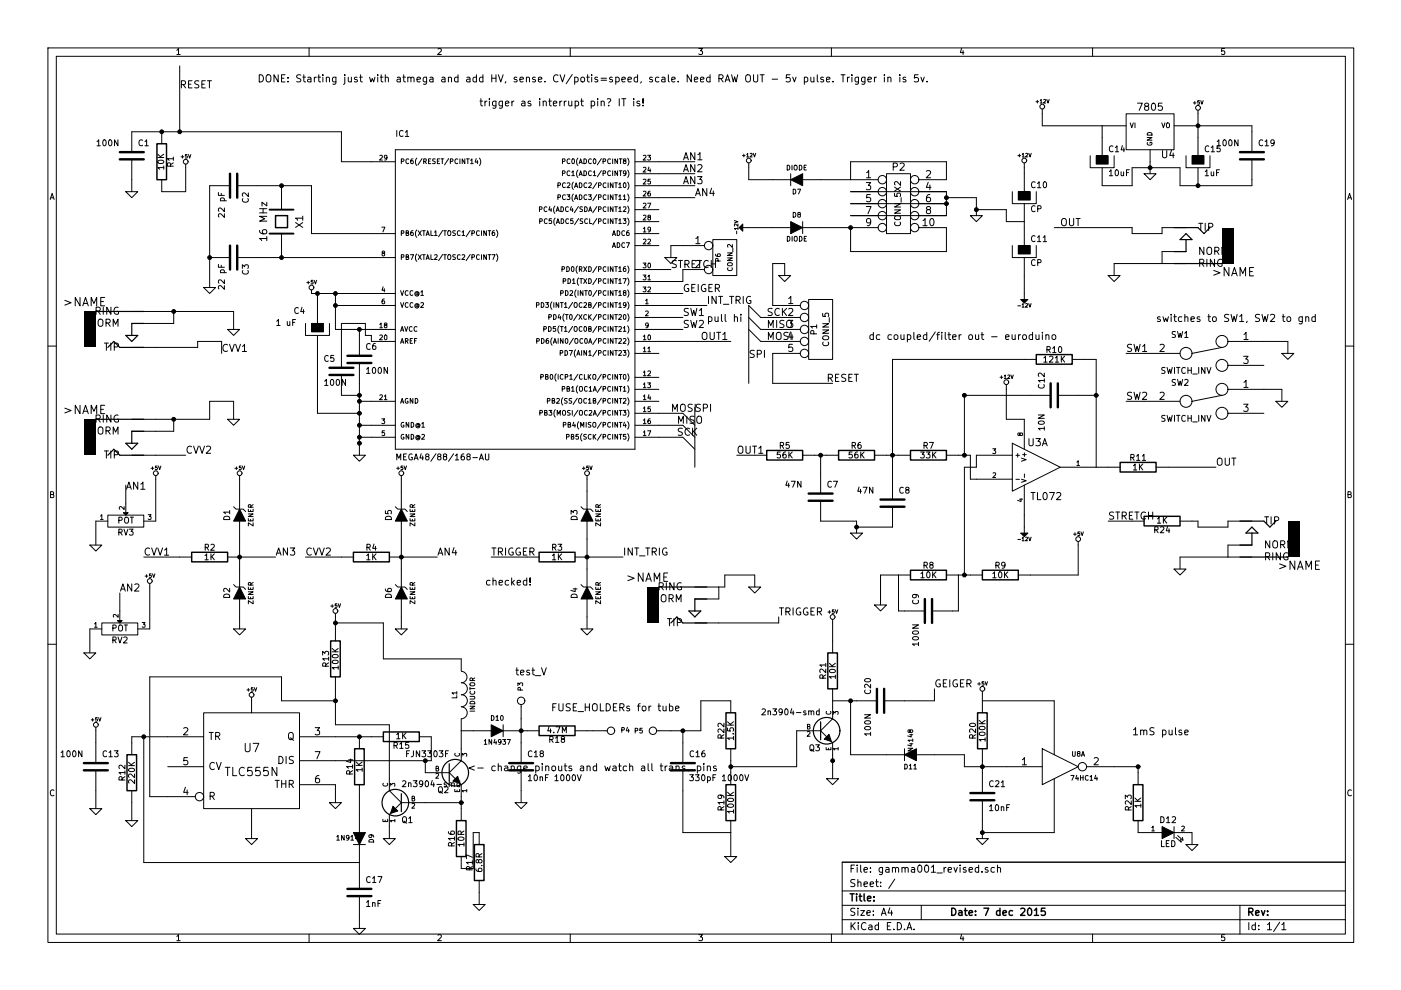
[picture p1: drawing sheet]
EESchema Schematic File Version 2  date Mon 07 Dec 2015 20:04:18 CET
LIBS:power
LIBS:maxim-filter
LIBS:avr-4
LIBS:avr-3
LIBS:avr-2
LIBS:avr-1
LIBS:atmel-1
LIBS:device
LIBS:conn
LIBS:linear
LIBS:regul
LIBS:74xx
LIBS:cmos4000
LIBS:adc-dac
LIBS:memory
LIBS:xilinx
LIBS:special
LIBS:microcontrollers
LIBS:dsp
LIBS:microchip
LIBS:analog_switches
LIBS:motorola
LIBS:texas
LIBS:intel
LIBS:audio
LIBS:interface
LIBS:digital-audio
LIBS:philips
LIBS:display
LIBS:cypress
LIBS:siliconi
LIBS:contrib
LIBS:valves
LIBS:microbdforeuro-cache
LIBS:erthenvar
LIBS:gamma001-cache
EELAYER 25  0
EELAYER END
$Descr A4 11700 8267
encoding utf-8
Sheet 1 1
Title ""
Date "7 dec 2015"
Rev ""
Comp ""
Comment1 ""
Comment2 ""
Comment3 ""
Comment4 ""
$EndDescr
Text Label 5600 2250 0    60   ~ 0
STRETCH
Wire Wire Line
	5500 2250 5600 2250
Wire Wire Line
	9950 4350 10000 4350
Wire Wire Line
	9950 6950 9950 7050
Connection ~ 9500 6400
Wire Wire Line
	9500 6450 9500 6400
Wire Wire Line
	8800 6300 8800 5850
Wire Wire Line
	8800 5850 8200 5850
Wire Wire Line
	8800 6500 8800 6950
Wire Wire Line
	8800 6950 8200 6950
Connection ~ 8200 6950
Connection ~ 8200 6400
Wire Wire Line
	8050 6300 8050 6400
Wire Wire Line
	8050 6300 7800 6300
Wire Wire Line
	8200 6450 8200 6350
Wire Wire Line
	7400 6300 7100 6300
Wire Wire Line
	7150 5850 6950 5850
Connection ~ 6100 6400
Wire Wire Line
	6650 6100 6650 6400
Wire Wire Line
	6650 6400 6100 6400
Wire Wire Line
	5700 6950 6100 6950
Wire Wire Line
	5700 6950 5700 6600
Wire Wire Line
	6100 6450 6100 6350
Connection ~ 6950 6350
Wire Wire Line
	6950 5850 6950 5900
Wire Wire Line
	6950 5350 6950 5200
Wire Wire Line
	5700 2250 5700 2350
Wire Wire Line
	5700 2350 5500 2350
Wire Wire Line
	800  6200 800  6100
Wire Wire Line
	10450 1100 10450 1050
Wire Wire Line
	10450 1050 10000 1050
Wire Wire Line
	4900 6100 4950 6100
Wire Wire Line
	4350 6100 4400 6100
Wire Wire Line
	3850 5500 3200 5500
Wire Wire Line
	3200 5500 3200 5200
Connection ~ 2800 5200
Wire Wire Line
	3200 5200 2800 5200
Connection ~ 3550 6350
Wire Wire Line
	3550 6450 3550 6350
Wire Wire Line
	4000 6950 3950 6950
Wire Wire Line
	3950 6950 3950 7250
Wire Wire Line
	3950 7250 3850 7250
Wire Wire Line
	3850 6700 3550 6700
Wire Wire Line
	3250 7000 3250 6900
Wire Wire Line
	2800 5250 2800 5150
Wire Wire Line
	2800 5850 2350 5850
Wire Wire Line
	2350 5850 2350 5650
Wire Wire Line
	2350 5650 1250 5650
Wire Wire Line
	1250 5650 1250 6650
Wire Wire Line
	1250 6650 1400 6650
Wire Wire Line
	2800 6550 2800 6700
Connection ~ 3000 6150
Wire Wire Line
	3100 6150 2800 6150
Wire Wire Line
	3000 7250 3000 7200
Wire Wire Line
	3000 6650 3000 6800
Wire Wire Line
	1100 6200 1100 6150
Wire Wire Line
	1100 6150 1400 6150
Wire Wire Line
	2100 6750 2100 7000
Wire Wire Line
	9400 3350 9550 3350
Wire Wire Line
	10700 3350 10700 3250
Wire Wire Line
	10700 3250 10550 3250
Wire Wire Line
	5500 2750 5700 2750
Wire Wire Line
	10250 4350 10250 4400
Wire Wire Line
	10250 4400 10000 4400
Wire Wire Line
	9850 4750 9850 4650
Wire Wire Line
	10000 4400 10000 4350
Wire Wire Line
	9850 4650 10250 4650
Wire Wire Line
	10250 4650 10250 4550
Wire Wire Line
	7450 4000 7450 3000
Wire Wire Line
	7450 3000 8550 3000
Wire Wire Line
	3000 3200 3000 3800
Wire Wire Line
	6000 5000 6000 4900
Wire Wire Line
	1300 3800 1550 3800
Wire Wire Line
	1950 3500 1950 3350
Wire Wire Line
	1950 3350 1750 3350
Wire Wire Line
	1750 3350 1750 3500
Wire Wire Line
	1750 3500 1300 3500
Wire Wire Line
	9700 2100 9700 2200
Wire Wire Line
	9700 2200 9300 2200
Wire Wire Line
	1650 2900 1650 2850
Wire Wire Line
	1650 2900 1300 2900
Wire Wire Line
	9750 3900 10150 3900
Wire Wire Line
	9250 3900 9150 3900
Wire Wire Line
	2000 4100 2000 4000
Wire Wire Line
	1300 4000 1300 4350
Wire Wire Line
	7500 4800 7500 5100
Wire Wire Line
	7950 5100 8000 5100
Wire Wire Line
	8000 5100 8000 4800
Connection ~ 8050 4800
Wire Wire Line
	8050 4800 8050 3900
Wire Wire Line
	8050 3900 8150 3900
Wire Wire Line
	9000 4550 9000 4800
Wire Wire Line
	7500 4800 7350 4800
Wire Wire Line
	7350 4800 7350 5050
Connection ~ 9150 3300
Wire Wire Line
	9050 3000 9150 3000
Wire Wire Line
	9150 3000 9150 3900
Wire Wire Line
	9000 3300 9150 3300
Wire Wire Line
	8550 4300 8550 4400
Wire Wire Line
	6850 4350 7150 4350
Wire Wire Line
	6150 3800 6300 3800
Connection ~ 7450 3800
Wire Wire Line
	7500 3800 7400 3800
Wire Wire Line
	7900 1900 7900 2100
Wire Wire Line
	7900 2100 7100 2100
Wire Wire Line
	7100 2100 7100 1900
Connection ~ 7100 1900
Wire Wire Line
	8400 1850 8550 1850
Wire Wire Line
	8400 1850 8400 1750
Connection ~ 8150 1750
Wire Wire Line
	8400 1750 8150 1750
Connection ~ 7900 1700
Wire Wire Line
	7900 1800 7900 1600
Connection ~ 7900 1650
Wire Wire Line
	8150 1800 8150 1650
Wire Wire Line
	8150 1650 7900 1650
Wire Wire Line
	6250 1400 6250 1500
Wire Wire Line
	6250 1500 6450 1500
Wire Wire Line
	7900 1800 7100 1800
Wire Wire Line
	7900 1600 7100 1600
Wire Wire Line
	6850 1500 7100 1500
Wire Wire Line
	7100 1500 7100 1350
Wire Wire Line
	7100 1350 7900 1350
Wire Wire Line
	7900 1350 7900 1500
Wire Wire Line
	7900 1700 7100 1700
Wire Wire Line
	6250 1900 6450 1900
Wire Wire Line
	8550 1400 8550 1450
Wire Wire Line
	8550 1850 8550 1900
Wire Wire Line
	8550 2300 8550 2450
Wire Wire Line
	7100 1900 6850 1900
Wire Wire Line
	3050 2800 3100 2800
Wire Wire Line
	3050 2800 3050 2700
Wire Wire Line
	3050 2700 2850 2700
Wire Wire Line
	2850 2700 2850 2900
Wire Wire Line
	1850 2950 1850 2850
Wire Wire Line
	1850 2850 1650 2850
Wire Wire Line
	6550 2300 6550 2200
Wire Wire Line
	6550 2200 6450 2200
Wire Wire Line
	3100 2800 3100 2850
Connection ~ 3000 3450
Wire Wire Line
	3000 3450 2650 3450
Wire Wire Line
	2650 3450 2650 2950
Wire Wire Line
	6100 2850 5500 2850
Wire Wire Line
	5500 1550 5800 1550
Wire Wire Line
	5500 1350 5800 1350
Wire Wire Line
	5500 3550 5700 3550
Wire Wire Line
	6450 2200 6450 2550
Connection ~ 3000 2750
Wire Wire Line
	1550 1400 1550 1600
Connection ~ 1500 1100
Connection ~ 1350 1100
Wire Wire Line
	1550 1600 1350 1600
Wire Wire Line
	1100 1600 1100 1500
Wire Wire Line
	1500 1100 1500 550 
Connection ~ 2800 2550
Wire Wire Line
	3100 2750 2800 2750
Wire Wire Line
	2800 2750 2800 2450
Wire Wire Line
	2600 2450 3100 2450
Wire Wire Line
	3100 1950 2600 1950
Connection ~ 3000 3550
Wire Wire Line
	3000 3550 3100 3550
Connection ~ 2350 2150
Wire Wire Line
	2600 1950 2600 1550
Wire Wire Line
	2600 1550 2150 1550
Connection ~ 2350 1550
Wire Wire Line
	1750 1550 1750 2400
Connection ~ 1750 2150
Wire Wire Line
	9200 1150 9200 1050
Wire Wire Line
	9850 1400 9850 1550
Wire Wire Line
	9850 1400 9450 1400
Wire Wire Line
	9200 1550 9450 1550
Wire Wire Line
	9450 1550 9450 1400
Connection ~ 9600 1400
Wire Wire Line
	10000 950  10000 1150
Connection ~ 10000 1050
Wire Wire Line
	9450 1950 9450 1900
Wire Wire Line
	9300 2200 9300 2300
Wire Wire Line
	1000 5100 1000 4950
Wire Wire Line
	750  5250 750  5450
Wire Wire Line
	800  4350 800  4550
Wire Wire Line
	1050 4050 1050 4200
Wire Wire Line
	3000 3350 3100 3350
Connection ~ 3000 3700
Wire Wire Line
	2150 2150 3100 2150
Wire Wire Line
	3100 2550 2800 2550
Connection ~ 2800 2450
Wire Wire Line
	1100 1100 2850 1100
Wire Wire Line
	2850 1100 2850 1350
Wire Wire Line
	2850 1350 3100 1350
Connection ~ 3000 3350
Wire Bus Line
	6250 2550 6250 3200
Wire Wire Line
	6450 2950 6450 3200
Wire Wire Line
	6450 2650 6350 2650
Wire Wire Line
	6450 2750 6350 2750
Wire Wire Line
	6450 2850 6350 2850
Wire Bus Line
	5800 3400 5800 3900
Wire Wire Line
	5500 3450 5700 3450
Wire Wire Line
	5500 3650 5700 3650
Wire Wire Line
	5500 1450 5800 1450
Wire Wire Line
	2650 2550 2650 2450
Connection ~ 2650 2450
Wire Wire Line
	2850 3300 3000 3300
Connection ~ 3000 3300
Wire Wire Line
	6450 3200 6950 3200
Wire Wire Line
	1950 2750 1950 2600
Wire Wire Line
	8700 950  8700 1050
Wire Wire Line
	8700 1050 9200 1050
Wire Wire Line
	3000 2800 3000 2750
Wire Wire Line
	3000 3650 3100 3650
Connection ~ 3000 3650
Wire Wire Line
	9600 1350 9600 1450
Wire Wire Line
	6900 3800 6800 3800
Wire Wire Line
	8000 3800 8100 3800
Wire Wire Line
	8100 3800 8100 4000
Wire Wire Line
	8100 4000 8150 4000
Wire Wire Line
	6850 3950 6850 3800
Connection ~ 6850 3800
Wire Wire Line
	7150 4350 7150 4450
Wire Wire Line
	7450 4400 7150 4400
Connection ~ 7150 4400
Wire Wire Line
	8400 3250 8400 3500
Wire Wire Line
	8400 3500 8550 3500
Wire Wire Line
	8600 3300 8050 3300
Connection ~ 8050 3800
Connection ~ 8050 3300
Wire Wire Line
	8000 4800 8100 4800
Wire Wire Line
	9000 4800 8600 4800
Wire Wire Line
	8150 3900 8150 3800
Wire Wire Line
	7500 5100 7550 5100
Wire Wire Line
	5500 1650 5800 1650
Wire Wire Line
	1200 4650 1500 4650
Wire Wire Line
	2000 4500 2000 4750
Connection ~ 2000 4650
Wire Wire Line
	1250 4900 1250 5250
Wire Wire Line
	2000 5150 2000 5250
Wire Wire Line
	2300 4650 2000 4650
Wire Wire Line
	4900 4650 5200 4650
Wire Wire Line
	4900 5150 4900 5250
Connection ~ 4900 4650
Wire Wire Line
	4900 4500 4900 4750
Wire Wire Line
	4100 4650 4400 4650
Wire Wire Line
	4900 4100 4900 4000
Wire Wire Line
	3350 4650 3650 4650
Wire Wire Line
	3350 5150 3350 5250
Connection ~ 3350 4650
Wire Wire Line
	3350 4500 3350 4750
Wire Wire Line
	2550 4650 2850 4650
Wire Wire Line
	3350 4100 3350 4000
Wire Wire Line
	1950 2600 1300 2600
Wire Wire Line
	1450 2600 1450 2700
Connection ~ 1450 2600
Wire Wire Line
	9450 1950 9700 1950
Wire Wire Line
	9700 1950 9700 1900
Wire Wire Line
	1450 2700 1300 2700
Wire Wire Line
	1300 3600 1450 3600
Wire Wire Line
	1450 3600 1450 3500
Connection ~ 1450 3500
Wire Wire Line
	6000 5200 6500 5200
Wire Wire Line
	6500 5200 6500 5150
Wire Wire Line
	6000 4900 6050 4900
Wire Wire Line
	6050 4900 6050 4800
Wire Wire Line
	6050 4800 6300 4800
Wire Wire Line
	6300 4800 6300 4900
Wire Wire Line
	8050 3300 8050 3800
Wire Wire Line
	5500 2450 5700 2450
Wire Wire Line
	5500 2650 5700 2650
Wire Wire Line
	10550 2850 10750 2850
Wire Wire Line
	10750 2850 10750 2950
Wire Wire Line
	9550 2950 9400 2950
Wire Wire Line
	9450 1900 8800 1900
Wire Wire Line
	2100 5950 2100 5850
Wire Wire Line
	1100 6700 1100 6850
Wire Wire Line
	3000 7650 3000 7750
Wire Wire Line
	1200 6150 1200 7200
Connection ~ 1200 6150
Wire Wire Line
	2800 6350 3600 6350
Wire Wire Line
	3600 6350 3600 6150
Wire Wire Line
	1200 7200 3000 7200
Wire Wire Line
	2800 5750 2800 6050
Wire Wire Line
	2800 6050 3250 6050
Wire Wire Line
	3250 6050 3250 6500
Connection ~ 2800 5850
Wire Wire Line
	3850 6750 3850 6650
Connection ~ 3850 6700
Wire Wire Line
	4000 7450 4000 7550
Wire Wire Line
	3850 6250 3850 6100
Wire Wire Line
	3850 6100 3950 6100
Wire Wire Line
	4350 6600 4350 6700
Wire Wire Line
	4350 6000 4350 6200
Connection ~ 4350 6100
Wire Wire Line
	9850 1550 10450 1550
Wire Wire Line
	10450 1550 10450 1500
Connection ~ 10000 1550
Wire Wire Line
	800  6600 800  6750
Wire Wire Line
	5500 2550 5900 2550
Wire Wire Line
	5600 2150 5600 2050
Wire Wire Line
	5600 2050 5700 2050
Wire Wire Line
	5600 6100 5850 6100
Wire Wire Line
	5850 6100 5850 5850
Wire Wire Line
	5850 5850 6100 5850
Wire Wire Line
	5700 6200 5700 6100
Connection ~ 5700 6100
Wire Wire Line
	6100 6950 6100 7150
Wire Wire Line
	6950 6500 6950 6300
Wire Wire Line
	7550 5850 7800 5850
Wire Wire Line
	7800 5850 7800 5750
Wire Wire Line
	7100 6300 7100 5850
Connection ~ 7100 5850
Wire Wire Line
	8200 7000 8200 6850
Wire Wire Line
	8050 6400 8400 6400
Wire Wire Line
	8200 5850 8200 5800
Wire Wire Line
	9500 6950 9550 6950
Wire Wire Line
	9500 6400 9300 6400
Wire Wire Line
	9450 4350 9250 4350
Text Label 9250 4350 0    60   ~ 0
STRETCH
$Comp
L R R24
U 1 1
P 9700 4350
F 0 "R24" V 9780 4350 50  0000 C CNN
F 1 "1K" V 9700 4350 50  0000 C CNN
	1    9700 4350
	0    1    1    0   
$EndComp
Text Notes 9450 6150 0    60   ~ 0
1mS pulse
$Comp
L GND #PWR51
U 1 1
P 9950 7050
F 0 "#PWR51" H 9950 7050 30  0001 C CNN
F 1 "GND" H 9950 6980 30  0001 C CNN
	1    9950 7050
	1    0    0    -1  
$EndComp
$Comp
L LED D12
U 1 1
P 9750 6950
F 0 "D12" H 9750 7050 50  0000 C CNN
F 1 "LED" H 9750 6850 50  0000 C CNN
	1    9750 6950
	1    0    0    -1  
$EndComp
$Comp
L R R23
U 1 1
P 9500 6700
F 0 "R23" V 9580 6700 50  0000 C CNN
F 1 "1K" V 9500 6700 50  0000 C CNN
	1    9500 6700
	-1   0    0    1   
$EndComp
$Comp
L 74HC14 U8
U 1 1
P 8850 6400
F 0 "U8" H 9000 6500 40  0000 C CNN
F 1 "74HC14" H 9050 6300 40  0000 C CNN
	1    8850 6400
	1    0    0    -1  
$EndComp
$Comp
L GND #PWR41
U 1 1
P 8200 7000
F 0 "#PWR41" H 8200 7000 30  0001 C CNN
F 1 "GND" H 8200 6930 30  0001 C CNN
	1    8200 7000
	1    0    0    -1  
$EndComp
$Comp
L C C21
U 1 1
P 8200 6650
F 0 "C21" H 8250 6750 50  0000 L CNN
F 1 "10nF" H 8250 6550 50  0000 L CNN
	1    8200 6650
	1    0    0    -1  
$EndComp
$Comp
L R R20
U 1 1
P 8200 6100
F 0 "R20" V 8280 6100 50  0000 C CNN
F 1 "100K" V 8200 6100 50  0000 C CNN
	1    8200 6100
	-1   0    0    1   
$EndComp
$Comp
L +5V #PWR40
U 1 1
P 8200 5800
F 0 "#PWR40" H 8200 5890 20  0001 C CNN
F 1 "+5V" H 8200 5890 30  0000 C CNN
	1    8200 5800
	1    0    0    -1  
$EndComp
$Comp
L DIODE D11
U 1 1
P 7600 6300
F 0 "D11" H 7600 6400 40  0000 C CNN
F 1 "1N4148" V 7600 6200 40  0000 C CNN
	1    7600 6300
	-1   0    0    1   
$EndComp
$Comp
L C C20
U 1 1
P 7350 5850
F 0 "C20" H 7400 5950 50  0000 L CNN
F 1 "100N" H 7050 5950 50  0000 L CNN
	1    7350 5850
	0    -1   -1   0   
$EndComp
$Comp
L R R19
U 1 1
P 6100 6700
F 0 "R19" V 6180 6700 50  0000 C CNN
F 1 "100K" V 6100 6700 50  0000 C CNN
	1    6100 6700
	-1   0    0    1   
$EndComp
$Comp
L C C16
U 1 1
P 5700 6400
F 0 "C16" H 5750 6500 50  0000 L CNN
F 1 "330pF 1000V" H 5750 6300 50  0000 L CNN
	1    5700 6400
	1    0    0    -1  
$EndComp
Text Notes 3900 6450 0    60   ~ 0
<- change pinouts and watch all trans. pins
Text Label 7800 5750 0    60   ~ 0
GEIGER
$Comp
L R R22
U 1 1
P 6100 6100
F 0 "R22" V 6180 6100 50  0000 C CNN
F 1 "1.5K" V 6100 6100 50  0000 C CNN
	1    6100 6100
	-1   0    0    1   
$EndComp
$Comp
L GND #PWR36
U 1 1
P 6950 6500
F 0 "#PWR36" H 6950 6500 30  0001 C CNN
F 1 "GND" H 6950 6430 30  0001 C CNN
	1    6950 6500
	1    0    0    -1  
$EndComp
$Comp
L R R21
U 1 1
P 6950 5600
F 0 "R21" V 7030 5600 50  0000 C CNN
F 1 "10K" V 6950 5600 50  0000 C CNN
	1    6950 5600
	-1   0    0    1   
$EndComp
$Comp
L NPN Q3
U 1 1
P 6850 6100
F 0 "Q3" H 6850 5950 50  0000 R CNN
F 1 "2n3904-smd" H 6850 6250 50  0000 R CNN
	1    6850 6100
	1    0    0    -1  
$EndComp
$Comp
L GND #PWR30
U 1 1
P 6100 7150
F 0 "#PWR30" H 6100 7150 30  0001 C CNN
F 1 "GND" H 6100 7080 30  0001 C CNN
	1    6100 7150
	1    0    0    -1  
$EndComp
$Comp
L CONN_1 P5
U 1 1
P 5450 6100
F 0 "P5" H 5530 6100 40  0000 L CNN
F 1 "CONN_1" H 5450 6155 30  0001 C CNN
	1    5450 6100
	-1   0    0    1   
$EndComp
Text Notes 4600 5950 0    60   ~ 0
FUSE_HOLDERs for tube\n
$Comp
L GND #PWR29
U 1 1
P 5600 2150
F 0 "#PWR29" H 5600 2150 30  0001 C CNN
F 1 "GND" H 5600 2080 30  0001 C CNN
	1    5600 2150
	1    0    0    -1  
$EndComp
$Comp
L CONN_2 P6
U 1 1
P 6050 2150
F 0 "P6" V 6000 2150 40  0000 C CNN
F 1 "CONN_2" V 6100 2150 40  0000 C CNN
	1    6050 2150
	1    0    0    -1  
$EndComp
Text Notes 5900 2700 0    60   ~ 0
pull hi
Text Label 5700 2450 0    60   ~ 0
GEIGER
$Comp
L +5V #PWR35
U 1 1
P 6950 5200
F 0 "#PWR35" H 6950 5290 20  0001 C CNN
F 1 "+5V" H 6950 5290 30  0000 C CNN
	1    6950 5200
	1    0    0    -1  
$EndComp
$Comp
L GND #PWR4
U 1 1
P 800 6750
F 0 "#PWR4" H 800 6750 30  0001 C CNN
F 1 "GND" H 800 6680 30  0001 C CNN
	1    800  6750
	1    0    0    -1  
$EndComp
$Comp
L +5V #PWR3
U 1 1
P 800 6100
F 0 "#PWR3" H 800 6190 20  0001 C CNN
F 1 "+5V" H 800 6190 30  0000 C CNN
	1    800  6100
	1    0    0    -1  
$EndComp
$Comp
L C C13
U 1 1
P 800 6400
F 0 "C13" H 850 6500 50  0000 L CNN
F 1 "100N" H 500 6500 50  0000 L CNN
	1    800  6400
	1    0    0    -1  
$EndComp
$Comp
L C C19
U 1 1
P 10450 1300
F 0 "C19" H 10500 1400 50  0000 L CNN
F 1 "100N" H 10150 1400 50  0000 L CNN
	1    10450 1300
	1    0    0    -1  
$EndComp
Text Notes 4300 5650 0    60   ~ 0
test_V
$Comp
L CONN_1 P4
U 1 1
P 5100 6100
F 0 "P4" H 5180 6100 40  0000 L CNN
F 1 "CONN_1" H 5100 6155 30  0001 C CNN
	1    5100 6100
	1    0    0    -1  
$EndComp
$Comp
L CONN_1 P3
U 1 1
P 4350 5850
F 0 "P3" H 4430 5850 40  0000 L CNN
F 1 "CONN_1" H 4350 5905 30  0001 C CNN
	1    4350 5850
	0    -1   -1   0   
$EndComp
$Comp
L R R18
U 1 1
P 4650 6100
F 0 "R18" V 4730 6100 50  0000 C CNN
F 1 "4.7M" V 4650 6100 50  0000 C CNN
	1    4650 6100
	0    1    1    0   
$EndComp
$Comp
L GND #PWR26
U 1 1
P 4350 6700
F 0 "#PWR26" H 4350 6700 30  0001 C CNN
F 1 "GND" H 4350 6630 30  0001 C CNN
	1    4350 6700
	1    0    0    -1  
$EndComp
$Comp
L C C18
U 1 1
P 4350 6400
F 0 "C18" H 4400 6500 50  0000 L CNN
F 1 "10nF 1000V" H 4400 6300 50  0000 L CNN
	1    4350 6400
	1    0    0    -1  
$EndComp
$Comp
L DIODE D10
U 1 1
P 4150 6100
F 0 "D10" H 4150 6200 40  0000 C CNN
F 1 "1N4937" H 4150 6000 40  0000 C CNN
	1    4150 6100
	1    0    0    -1  
$EndComp
$Comp
L INDUCTOR L1
U 1 1
P 3850 5800
F 0 "L1" V 3800 5800 40  0000 C CNN
F 1 "INDUCTOR" V 3950 5800 40  0000 C CNN
	1    3850 5800
	1    0    0    -1  
$EndComp
$Comp
L GND #PWR25
U 1 1
P 4000 7550
F 0 "#PWR25" H 4000 7550 30  0001 C CNN
F 1 "GND" H 4000 7480 30  0001 C CNN
	1    4000 7550
	1    0    0    -1  
$EndComp
$Comp
L R R17
U 1 1
P 4000 7200
F 0 "R17" V 4080 7200 50  0000 C CNN
F 1 "6.8R" V 4000 7200 50  0000 C CNN
	1    4000 7200
	-1   0    0    1   
$EndComp
$Comp
L R R16
U 1 1
P 3850 7000
F 0 "R16" V 3930 7000 50  0000 C CNN
F 1 "10R" V 3850 7000 50  0000 C CNN
	1    3850 7000
	-1   0    0    1   
$EndComp
$Comp
L GND #PWR22
U 1 1
P 3250 7000
F 0 "#PWR22" H 3250 7000 30  0001 C CNN
F 1 "GND" H 3250 6930 30  0001 C CNN
	1    3250 7000
	1    0    0    -1  
$EndComp
$Comp
L NPN Q1
U 1 1
P 3350 6700
F 0 "Q1" H 3350 6550 50  0000 R CNN
F 1 "2n3904-smd" H 3350 6850 50  0000 R CNN
	1    3350 6700
	-1   0    0    -1  
$EndComp
$Comp
L NPN Q2
U 1 1
P 3750 6450
F 0 "Q2" H 3750 6300 50  0000 R CNN
F 1 "FJN3303F" H 3750 6600 50  0000 R CNN
	1    3750 6450
	1    0    0    -1  
$EndComp
$Comp
L +5V #PWR18
U 1 1
P 2800 5150
F 0 "#PWR18" H 2800 5240 20  0001 C CNN
F 1 "+5V" H 2800 5240 30  0000 C CNN
	1    2800 5150
	1    0    0    -1  
$EndComp
$Comp
L GND #PWR21
U 1 1
P 3000 7750
F 0 "#PWR21" H 3000 7750 30  0001 C CNN
F 1 "GND" H 3000 7680 30  0001 C CNN
	1    3000 7750
	1    0    0    -1  
$EndComp
$Comp
L GND #PWR6
U 1 1
P 1100 6850
F 0 "#PWR6" H 1100 6850 30  0001 C CNN
F 1 "GND" H 1100 6780 30  0001 C CNN
	1    1100 6850
	1    0    0    -1  
$EndComp
$Comp
L GND #PWR19
U 1 1
P 2800 6700
F 0 "#PWR19" H 2800 6700 30  0001 C CNN
F 1 "GND" H 2800 6630 30  0001 C CNN
	1    2800 6700
	1    0    0    -1  
$EndComp
$Comp
L C C17
U 1 1
P 3000 7450
F 0 "C17" H 3050 7550 50  0000 L CNN
F 1 "1nF" H 3050 7350 50  0000 L CNN
	1    3000 7450
	1    0    0    -1  
$EndComp
$Comp
L R R15
U 1 1
P 3350 6150
F 0 "R15" V 3430 6150 50  0000 C CNN
F 1 "1K" V 3350 6150 50  0000 C CNN
	1    3350 6150
	0    1    1    0   
$EndComp
$Comp
L R R13
U 1 1
P 2800 5500
F 0 "R13" V 2880 5500 50  0000 C CNN
F 1 "100K" V 2800 5500 50  0000 C CNN
	1    2800 5500
	-1   0    0    1   
$EndComp
$Comp
L DIODE D9
U 1 1
P 3000 7000
F 0 "D9" H 3000 7100 40  0000 C CNN
F 1 "1N914" V 3000 6900 40  0000 C CNN
	1    3000 7000
	0    1    1    0   
$EndComp
$Comp
L R R14
U 1 1
P 3000 6400
F 0 "R14" V 3080 6400 50  0000 C CNN
F 1 "1K" V 3000 6400 50  0000 C CNN
	1    3000 6400
	-1   0    0    1   
$EndComp
$Comp
L R R12
U 1 1
P 1100 6450
F 0 "R12" V 1180 6450 50  0000 C CNN
F 1 "220K" V 1100 6450 50  0000 C CNN
	1    1100 6450
	-1   0    0    1   
$EndComp
$Comp
L +5V #PWR15
U 1 1
P 2100 5850
F 0 "#PWR15" H 2100 5940 20  0001 C CNN
F 1 "+5V" H 2100 5940 30  0000 C CNN
	1    2100 5850
	1    0    0    -1  
$EndComp
$Comp
L GND #PWR16
U 1 1
P 2100 7000
F 0 "#PWR16" H 2100 7000 30  0001 C CNN
F 1 "GND" H 2100 6930 30  0001 C CNN
	1    2100 7000
	1    0    0    -1  
$EndComp
$Comp
L LM555N U7
U 1 1
P 2100 6350
F 0 "U7" H 2100 6450 70  0000 C CNN
F 1 "TLC555N" H 2100 6250 70  0000 C CNN
	1    2100 6350
	1    0    0    -1  
$EndComp
Text Label 9400 3350 0    60   ~ 0
SW2
Text Label 9400 2950 0    60   ~ 0
SW1
$Comp
L GND #PWR53
U 1 1
P 10700 3350
F 0 "#PWR53" H 10700 3350 30  0001 C CNN
F 1 "GND" H 10700 3280 30  0001 C CNN
	1    10700 3350
	1    0    0    -1  
$EndComp
$Comp
L GND #PWR54
U 1 1
P 10750 2950
F 0 "#PWR54" H 10750 2950 30  0001 C CNN
F 1 "GND" H 10750 2880 30  0001 C CNN
	1    10750 2950
	1    0    0    -1  
$EndComp
$Comp
L SWITCH_INV SW2
U 1 1
P 10050 3350
F 0 "SW2" H 9850 3500 50  0000 C CNN
F 1 "SWITCH_INV" H 9900 3200 50  0000 C CNN
	1    10050 3350
	1    0    0    -1  
$EndComp
$Comp
L SWITCH_INV SW1
U 1 1
P 10050 2950
F 0 "SW1" H 9850 3100 50  0000 C CNN
F 1 "SWITCH_INV" H 9900 2800 50  0000 C CNN
	1    10050 2950
	1    0    0    -1  
$EndComp
Text Label 5700 2750 0    60   ~ 0
SW2
Text Label 5700 2650 0    60   ~ 0
SW1
Text Label 5900 2550 0    60   ~ 0
INT_TRIG
Text Notes 9650 2700 0    60   ~ 0
switches to SW1, SW2 to gnd
Text Notes 4000 900  0    60   ~ 0
trigger as interrupt pin? IT is!
$Comp
L GND #PWR50
U 1 1
P 9850 4750
F 0 "#PWR50" H 9850 4750 30  0001 C CNN
F 1 "GND" H 9850 4680 30  0001 C CNN
	1    9850 4750
	1    0    0    -1  
$EndComp
$Comp
L AUDIO-JACKERTHENVAR_ERTHENVAR-JACK U9
U 2 1
P 10550 4550
F 0 "U9" H 10550 4550 60  0001 C CNN
F 1 "AUDIO-JACKERTHENVAR_ERTHENVAR-JACK" H 10550 4550 60  0001 C CNN
	2    10550 4550
	-1   0    0    1   
$EndComp
Text Notes 4050 4900 0    60   ~ 0
checked!
$Comp
L GND #PWR33
U 1 1
P 6300 4900
F 0 "#PWR33" H 6300 4900 30  0001 C CNN
F 1 "GND" H 6300 4830 30  0001 C CNN
	1    6300 4900
	1    0    0    -1  
$EndComp
Text Label 6500 5150 0    60   ~ 0
TRIGGER
Text Label 1550 3800 0    60   ~ 0
CVV2
$Comp
L GND #PWR12
U 1 1
P 1950 3500
F 0 "#PWR12" H 1950 3500 30  0001 C CNN
F 1 "GND" H 1950 3430 30  0001 C CNN
	1    1950 3500
	1    0    0    -1  
$EndComp
$Comp
L AUDIO-JACKERTHENVAR_ERTHENVAR-JACK U6
U 1 1
P 1000 2700
F 0 "U6" H 1000 2700 60  0001 C CNN
F 1 "AUDIO-JACKERTHENVAR_ERTHENVAR-JACK" H 1000 2700 60  0001 C CNN
	1    1000 2700
	1    0    0    -1  
$EndComp
$Comp
L AUDIO-JACKERTHENVAR_ERTHENVAR-JACK U5
U 1 1
P 5700 5000
F 0 "U5" H 5700 5000 60  0001 C CNN
F 1 "AUDIO-JACKERTHENVAR_ERTHENVAR-JACK" H 5700 5000 60  0001 C CNN
	1    5700 5000
	1    0    0    -1  
$EndComp
$Comp
L AUDIO-JACKERTHENVAR_ERTHENVAR-JACK U1
U 2 1
P 1000 3600
F 0 "U1" H 1000 3600 60  0001 C CNN
F 1 "AUDIO-JACKERTHENVAR_ERTHENVAR-JACK" H 1000 3600 60  0001 C CNN
	2    1000 3600
	1    0    0    -1  
$EndComp
$Comp
L AUDIO-JACKERTHENVAR_ERTHENVAR-JACK U2
U 2 1
P 10000 2100
F 0 "U2" H 10000 2100 60  0001 C CNN
F 1 "AUDIO-JACKERTHENVAR_ERTHENVAR-JACK" H 10000 2100 60  0001 C CNN
	2    10000 2100
	-1   0    0    1   
$EndComp
Text Label 10150 3900 0    60   ~ 0
OUT
$Comp
L R R11
U 1 1
P 9500 3900
F 0 "R11" V 9580 3900 50  0000 C CNN
F 1 "1K" V 9500 3900 50  0000 C CNN
	1    9500 3900
	0    -1   -1   0   
$EndComp
$Comp
L R R4
U 1 1
P 3100 4650
F 0 "R4" V 3180 4650 50  0000 C CNN
F 1 "1K" V 3100 4650 50  0000 C CNN
	1    3100 4650
	0    -1   -1   0   
$EndComp
$Comp
L ZENER D6
U 1 1
P 3350 4950
F 0 "D6" H 3350 5050 50  0000 C CNN
F 1 "ZENER" H 3350 4850 40  0000 C CNN
	1    3350 4950
	0    -1   -1   0   
$EndComp
$Comp
L ZENER D5
U 1 1
P 3350 4300
F 0 "D5" H 3350 4400 50  0000 C CNN
F 1 "ZENER" H 3350 4200 40  0000 C CNN
	1    3350 4300
	0    -1   -1   0   
$EndComp
$Comp
L +5V #PWR23
U 1 1
P 3350 4000
F 0 "#PWR23" H 3350 4090 20  0001 C CNN
F 1 "+5V" H 3350 4090 30  0000 C CNN
	1    3350 4000
	1    0    0    -1  
$EndComp
$Comp
L GND #PWR24
U 1 1
P 3350 5250
F 0 "#PWR24" H 3350 5250 30  0001 C CNN
F 1 "GND" H 3350 5180 30  0001 C CNN
	1    3350 5250
	1    0    0    -1  
$EndComp
Text Label 2550 4650 0    60   ~ 0
CVV2
Text Label 3650 4650 0    60   ~ 0
AN4
$Comp
L R R3
U 1 1
P 4650 4650
F 0 "R3" V 4730 4650 50  0000 C CNN
F 1 "1K" V 4650 4650 50  0000 C CNN
	1    4650 4650
	0    -1   -1   0   
$EndComp
$Comp
L ZENER D4
U 1 1
P 4900 4950
F 0 "D4" H 4900 5050 50  0000 C CNN
F 1 "ZENER" H 4900 4850 40  0000 C CNN
	1    4900 4950
	0    -1   -1   0   
$EndComp
$Comp
L ZENER D3
U 1 1
P 4900 4300
F 0 "D3" H 4900 4400 50  0000 C CNN
F 1 "ZENER" H 4900 4200 40  0000 C CNN
	1    4900 4300
	0    -1   -1   0   
$EndComp
$Comp
L +5V #PWR27
U 1 1
P 4900 4000
F 0 "#PWR27" H 4900 4090 20  0001 C CNN
F 1 "+5V" H 4900 4090 30  0000 C CNN
	1    4900 4000
	1    0    0    -1  
$EndComp
$Comp
L GND #PWR28
U 1 1
P 4900 5250
F 0 "#PWR28" H 4900 5250 30  0001 C CNN
F 1 "GND" H 4900 5180 30  0001 C CNN
	1    4900 5250
	1    0    0    -1  
$EndComp
Text Label 4100 4650 0    60   ~ 0
TRIGGER
Text Label 5200 4650 0    60   ~ 0
INT_TRIG
Text Label 2300 4650 0    60   ~ 0
AN3
Text Label 1200 4650 0    60   ~ 0
CVV1
$Comp
L GND #PWR14
U 1 1
P 2000 5250
F 0 "#PWR14" H 2000 5250 30  0001 C CNN
F 1 "GND" H 2000 5180 30  0001 C CNN
	1    2000 5250
	1    0    0    -1  
$EndComp
$Comp
L +5V #PWR13
U 1 1
P 2000 4000
F 0 "#PWR13" H 2000 4090 20  0001 C CNN
F 1 "+5V" H 2000 4090 30  0000 C CNN
	1    2000 4000
	1    0    0    -1  
$EndComp
$Comp
L +5V #PWR7
U 1 1
P 1250 4900
F 0 "#PWR7" H 1250 4990 20  0001 C CNN
F 1 "+5V" H 1250 4990 30  0000 C CNN
	1    1250 4900
	1    0    0    -1  
$EndComp
$Comp
L +5V #PWR8
U 1 1
P 1300 4000
F 0 "#PWR8" H 1300 4090 20  0001 C CNN
F 1 "+5V" H 1300 4090 30  0000 C CNN
	1    1300 4000
	1    0    0    -1  
$EndComp
$Comp
L ZENER D1
U 1 1
P 2000 4300
F 0 "D1" H 2000 4400 50  0000 C CNN
F 1 "ZENER" H 2000 4200 40  0000 C CNN
	1    2000 4300
	0    -1   -1   0   
$EndComp
$Comp
L ZENER D2
U 1 1
P 2000 4950
F 0 "D2" H 2000 5050 50  0000 C CNN
F 1 "ZENER" H 2000 4850 40  0000 C CNN
	1    2000 4950
	0    -1   -1   0   
$EndComp
$Comp
L R R2
U 1 1
P 1750 4650
F 0 "R2" V 1830 4650 50  0000 C CNN
F 1 "1K" V 1750 4650 50  0000 C CNN
	1    1750 4650
	0    -1   -1   0   
$EndComp
Text Label 5800 1650 0    60   ~ 0
AN4
$Comp
L C C9
U 1 1
P 7750 5100
F 0 "C9" H 7800 5200 50  0000 L CNN
F 1 "100N" H 7450 5200 50  0000 L CNN
	1    7750 5100
	0    -1   -1   0   
$EndComp
$Comp
L +5V #PWR47
U 1 1
P 9000 4550
F 0 "#PWR47" H 9000 4640 20  0001 C CNN
F 1 "+5V" H 9000 4640 30  0000 C CNN
	1    9000 4550
	1    0    0    -1  
$EndComp
$Comp
L GND #PWR38
U 1 1
P 7350 5050
F 0 "#PWR38" H 7350 5050 30  0001 C CNN
F 1 "GND" H 7350 4980 30  0001 C CNN
	1    7350 5050
	1    0    0    -1  
$EndComp
$Comp
L R R9
U 1 1
P 8350 4800
F 0 "R9" V 8430 4800 50  0000 C CNN
F 1 "10K" V 8350 4800 50  0000 C CNN
	1    8350 4800
	0    -1   -1   0   
$EndComp
$Comp
L R R8
U 1 1
P 7750 4800
F 0 "R8" V 7830 4800 50  0000 C CNN
F 1 "10K" V 7750 4800 50  0000 C CNN
	1    7750 4800
	0    -1   -1   0   
$EndComp
$Comp
L GND #PWR37
U 1 1
P 7150 4450
F 0 "#PWR37" H 7150 4450 30  0001 C CNN
F 1 "GND" H 7150 4380 30  0001 C CNN
	1    7150 4450
	1    0    0    -1  
$EndComp
Text Label 6150 3800 0    60   ~ 0
OUT1
$Comp
L +12V #PWR42
U 1 1
P 8400 3250
F 0 "#PWR42" H 8400 3200 20  0001 C CNN
F 1 "+12V" H 8400 3350 30  0000 C CNN
	1    8400 3250
	1    0    0    -1  
$EndComp
$Comp
L -12V #PWR45
U 1 1
P 8550 4400
F 0 "#PWR45" H 8550 4530 20  0001 C CNN
F 1 "-12V" H 8550 4500 30  0000 C CNN
	1    8550 4400
	-1   0    0    1   
$EndComp
$Comp
L C C12
U 1 1
P 8800 3300
F 0 "C12" H 8850 3400 50  0000 L CNN
F 1 "10N" H 8500 3400 50  0000 L CNN
	1    8800 3300
	0    -1   -1   0   
$EndComp
$Comp
L R R10
U 1 1
P 8800 3000
F 0 "R10" V 8880 3000 50  0000 C CNN
F 1 "121K" V 8800 3000 50  0000 C CNN
	1    8800 3000
	0    -1   -1   0   
$EndComp
$Comp
L C C8
U 1 1
P 7450 4200
F 0 "C8" H 7500 4300 50  0000 L CNN
F 1 "47N" H 7150 4300 50  0000 L CNN
	1    7450 4200
	1    0    0    -1  
$EndComp
$Comp
L C C7
U 1 1
P 6850 4150
F 0 "C7" H 6900 4250 50  0000 L CNN
F 1 "47N" H 6550 4250 50  0000 L CNN
	1    6850 4150
	1    0    0    -1  
$EndComp
$Comp
L R R5
U 1 1
P 6550 3800
F 0 "R5" V 6630 3800 50  0000 C CNN
F 1 "56K" V 6550 3800 50  0000 C CNN
	1    6550 3800
	0    -1   -1   0   
$EndComp
$Comp
L R R7
U 1 1
P 7750 3800
F 0 "R7" V 7830 3800 50  0000 C CNN
F 1 "33K" V 7750 3800 50  0000 C CNN
	1    7750 3800
	0    -1   -1   0   
$EndComp
$Comp
L R R6
U 1 1
P 7150 3800
F 0 "R6" V 7230 3800 50  0000 C CNN
F 1 "56K" V 7150 3800 50  0000 C CNN
	1    7150 3800
	0    -1   -1   0   
$EndComp
$Comp
L TL072 U3
U 1 1
P 8650 3900
F 0 "U3" H 8600 4100 60  0000 L CNN
F 1 "TL072" H 8600 3650 60  0000 L CNN
	1    8650 3900
	1    0    0    -1  
$EndComp
Text Notes 7250 2850 0    60   ~ 0
dc coupled/filter out - euroduino 
$Comp
L CONN_5X2 P2
U 1 1
P 7500 1700
F 0 "P2" H 7500 2000 60  0000 C CNN
F 1 "CONN_5X2" V 7500 1700 50  0000 C CNN
	1    7500 1700
	1    0    0    -1  
$EndComp
$Comp
L DIODE D8
U 1 1
P 6650 1900
F 0 "D8" H 6650 2000 40  0000 C CNN
F 1 "DIODE" H 6650 1800 40  0000 C CNN
	1    6650 1900
	1    0    0    -1  
$EndComp
$Comp
L DIODE D7
U 1 1
P 6650 1500
F 0 "D7" H 6650 1600 40  0000 C CNN
F 1 "DIODE" H 6650 1400 40  0000 C CNN
	1    6650 1500
	-1   0    0    1   
$EndComp
$Comp
L GND #PWR39
U 1 1
P 8150 1800
F 0 "#PWR39" H 8150 1800 30  0001 C CNN
F 1 "GND" H 8150 1730 30  0001 C CNN
	1    8150 1800
	1    0    0    -1  
$EndComp
$Comp
L -12V #PWR44
U 1 1
P 8550 2450
F 0 "#PWR44" H 8550 2580 20  0001 C CNN
F 1 "-12V" H 8550 2550 30  0000 C CNN
	1    8550 2450
	-1   0    0    1   
$EndComp
$Comp
L +12V #PWR43
U 1 1
P 8550 1400
F 0 "#PWR43" H 8550 1350 20  0001 C CNN
F 1 "+12V" H 8550 1500 30  0000 C CNN
	1    8550 1400
	1    0    0    -1  
$EndComp
$Comp
L +12V #PWR31
U 1 1
P 6250 1400
F 0 "#PWR31" H 6250 1350 20  0001 C CNN
F 1 "+12V" H 6250 1500 30  0000 C CNN
	1    6250 1400
	1    0    0    -1  
$EndComp
$Comp
L -12V #PWR32
U 1 1
P 6250 1900
F 0 "#PWR32" H 6250 2030 20  0001 C CNN
F 1 "-12V" H 6250 2000 30  0000 C CNN
	1    6250 1900
	0    -1   -1   0   
$EndComp
$Comp
L CP C10
U 1 1
P 8550 1650
F 0 "C10" H 8600 1750 50  0000 L CNN
F 1 "CP" H 8600 1550 50  0000 L CNN
	1    8550 1650
	1    0    0    -1  
$EndComp
$Comp
L CP C11
U 1 1
P 8550 2100
F 0 "C11" H 8600 2200 50  0000 L CNN
F 1 "CP" H 8600 2000 50  0000 L CNN
	1    8550 2100
	1    0    0    -1  
$EndComp
$Comp
L +12V #PWR46
U 1 1
P 8700 950
F 0 "#PWR46" H 8700 900 20  0001 C CNN
F 1 "+12V" H 8700 1050 30  0000 C CNN
	1    8700 950 
	1    0    0    -1  
$EndComp
Text Label 1850 2950 0    60   ~ 0
CVV1
$Comp
L GND #PWR11
U 1 1
P 1950 2750
F 0 "#PWR11" H 1950 2750 30  0001 C CNN
F 1 "GND" H 1950 2680 30  0001 C CNN
	1    1950 2750
	1    0    0    -1  
$EndComp
Text Notes 2150 700  0    60   ~ 0
DONE: Starting just with atmega and add HV, sense. CV/potis=speed, scale. Need RAW OUT - 5v pulse. Trigger in is 5v.
$Comp
L C C5
U 1 1
P 2850 3100
F 0 "C5" H 2700 3200 50  0000 L CNN
F 1 "100N" H 2700 3000 50  0000 L CNN
	1    2850 3100
	1    0    0    -1  
$EndComp
Text Label 5850 2850 0    60   ~ 0
OUT1
Text Label 5700 1550 0    60   ~ 0
AN3
Text Label 5700 1450 0    60   ~ 0
AN2
Text Label 5700 1350 0    60   ~ 0
AN1
Text Label 5650 3650 0    60   ~ 0
SCK
Text Label 5650 3550 0    60   ~ 0
MISO
Text Label 5600 3450 0    60   ~ 0
MOSI
Entry Wire Line
	5700 3650 5800 3750
Entry Wire Line
	5700 3550 5800 3650
Entry Wire Line
	5700 3450 5800 3550
Text Label 5800 3450 0    60   ~ 0
SPI
Text Label 6900 3200 0    60   ~ 0
RESET
Text Label 6400 2850 0    60   ~ 0
MOSI
Text Label 6400 2750 0    60   ~ 0
MISO
Text Label 6400 2650 0    60   ~ 0
SCK
Entry Wire Line
	6250 2750 6350 2850
Entry Wire Line
	6250 2650 6350 2750
Entry Wire Line
	6250 2550 6350 2650
Text Label 6250 3000 0    60   ~ 0
SPI
$Comp
L CONN_5 P1
U 1 1
P 6850 2750
F 0 "P1" V 6800 2750 50  0000 C CNN
F 1 "CONN_5" V 6900 2750 50  0000 C CNN
	1    6850 2750
	1    0    0    -1  
$EndComp
$Comp
L GND #PWR34
U 1 1
P 6550 2300
F 0 "#PWR34" H 6550 2300 30  0001 C CNN
F 1 "GND" H 6550 2230 30  0001 C CNN
	1    6550 2300
	1    0    0    -1  
$EndComp
$Comp
L C C6
U 1 1
P 3000 3000
F 0 "C6" H 3050 3100 50  0000 L CNN
F 1 "100N" H 3050 2900 50  0000 L CNN
	1    3000 3000
	1    0    0    -1  
$EndComp
Text Label 1500 750  0    60   ~ 0
RESET
$Comp
L +5V #PWR9
U 1 1
P 1550 1400
F 0 "#PWR9" H 1550 1490 20  0001 C CNN
F 1 "+5V" H 1550 1490 30  0000 C CNN
	1    1550 1400
	1    0    0    -1  
$EndComp
$Comp
L C C1
U 1 1
P 1100 1300
F 0 "C1" H 1150 1400 50  0000 L CNN
F 1 "100N" H 800 1400 50  0000 L CNN
	1    1100 1300
	1    0    0    -1  
$EndComp
$Comp
L GND #PWR5
U 1 1
P 1100 1600
F 0 "#PWR5" H 1100 1600 30  0001 C CNN
F 1 "GND" H 1100 1530 30  0001 C CNN
	1    1100 1600
	1    0    0    -1  
$EndComp
$Comp
L R R1
U 1 1
P 1350 1350
F 0 "R1" V 1430 1350 50  0000 C CNN
F 1 "10K" V 1350 1350 50  0000 C CNN
	1    1350 1350
	1    0    0    -1  
$EndComp
$Comp
L +5V #PWR17
U 1 1
P 2600 2450
F 0 "#PWR17" H 2600 2540 20  0001 C CNN
F 1 "+5V" H 2600 2540 30  0000 C CNN
	1    2600 2450
	1    0    0    -1  
$EndComp
$Comp
L CP C4
U 1 1
P 2650 2750
F 0 "C4" H 2450 2900 50  0000 L CNN
F 1 "1 uF" H 2300 2800 50  0000 L CNN
	1    2650 2750
	1    0    0    -1  
$EndComp
$Comp
L GND #PWR10
U 1 1
P 1750 2400
F 0 "#PWR10" H 1750 2400 30  0001 C CNN
F 1 "GND" H 1750 2330 30  0001 C CNN
	1    1750 2400
	1    0    0    -1  
$EndComp
$Comp
L C C3
U 1 1
P 1950 2150
F 0 "C3" H 2000 2250 50  0000 L CNN
F 1 "22 pF" H 2000 2050 50  0000 L CNN
	1    1950 2150
	0    1    1    0   
$EndComp
$Comp
L C C2
U 1 1
P 1950 1550
F 0 "C2" H 2000 1650 50  0000 L CNN
F 1 "22 pF" H 2000 1450 50  0000 L CNN
	1    1950 1550
	0    1    1    0   
$EndComp
$Comp
L CRYSTAL X1
U 1 1
P 2350 1850
F 0 "X1" H 2350 2000 60  0000 C CNN
F 1 "16 MHz" H 2350 1700 60  0000 C CNN
	1    2350 1850
	0    1    1    0   
$EndComp
$Comp
L GND #PWR49
U 1 1
P 9600 1450
F 0 "#PWR49" H 9600 1450 30  0001 C CNN
F 1 "GND" H 9600 1380 30  0001 C CNN
	1    9600 1450
	1    0    0    -1  
$EndComp
$Comp
L +5V #PWR52
U 1 1
P 10000 950
F 0 "#PWR52" H 10000 1040 20  0001 C CNN
F 1 "+5V" H 10000 1040 30  0000 C CNN
	1    10000 950 
	1    0    0    -1  
$EndComp
$Comp
L CP C15
U 1 1
P 10000 1350
F 0 "C15" H 10050 1450 50  0000 L CNN
F 1 "1uF" H 10050 1250 50  0000 L CNN
	1    10000 1350
	1    0    0    -1  
$EndComp
$Comp
L CP C14
U 1 1
P 9200 1350
F 0 "C14" H 9250 1450 50  0000 L CNN
F 1 "10uF" H 9250 1250 50  0000 L CNN
	1    9200 1350
	1    0    0    -1  
$EndComp
$Comp
L 7805 U4
U 1 1
P 9600 1100
F 0 "U4" H 9750 904 60  0000 C CNN
F 1 "7805" H 9600 1300 60  0000 C CNN
	1    9600 1100
	1    0    0    -1  
$EndComp
Text Label 8850 1900 0    60   ~ 0
OUT
$Comp
L GND #PWR48
U 1 1
P 9300 2300
F 0 "#PWR48" H 9300 2300 30  0001 C CNN
F 1 "GND" H 9300 2230 30  0001 C CNN
	1    9300 2300
	1    0    0    -1  
$EndComp
Text Label 1000 4950 0    60   ~ 0
AN2
Text Label 1050 4100 0    60   ~ 0
AN1
$Comp
L GND #PWR20
U 1 1
P 3000 3800
F 0 "#PWR20" H 3000 3800 30  0001 C CNN
F 1 "GND" H 3000 3730 30  0001 C CNN
	1    3000 3800
	1    0    0    -1  
$EndComp
$Comp
L GND #PWR1
U 1 1
P 750 5450
F 0 "#PWR1" H 750 5450 30  0001 C CNN
F 1 "GND" H 750 5380 30  0001 C CNN
	1    750  5450
	1    0    0    -1  
$EndComp
$Comp
L GND #PWR2
U 1 1
P 800 4550
F 0 "#PWR2" H 800 4550 30  0001 C CNN
F 1 "GND" H 800 4480 30  0001 C CNN
	1    800  4550
	1    0    0    -1  
$EndComp
$Comp
L POT RV2
U 1 1
P 1000 5250
F 0 "RV2" H 1000 5150 50  0000 C CNN
F 1 "POT" H 1000 5250 50  0000 C CNN
	1    1000 5250
	1    0    0    -1  
$EndComp
$Comp
L POT RV3
U 1 1
P 1050 4350
F 0 "RV3" H 1050 4250 50  0000 C CNN
F 1 "POT" H 1050 4350 50  0000 C CNN
	1    1050 4350
	1    0    0    -1  
$EndComp
$Comp
L MEGA48/88/168-AU IC1
U 1 1
P 4300 2450
F 0 "IC1" H 3300 3750 50  0000 L BNN
F 1 "MEGA48/88/168-AU" H 3300 1050 50  0000 L BNN
F 2 "avr-4-TQFP32-08" H 4300 2600 50  0001 C CNN
	1    4300 2450
	1    0    0    -1  
$EndComp
$EndSCHEMATC
